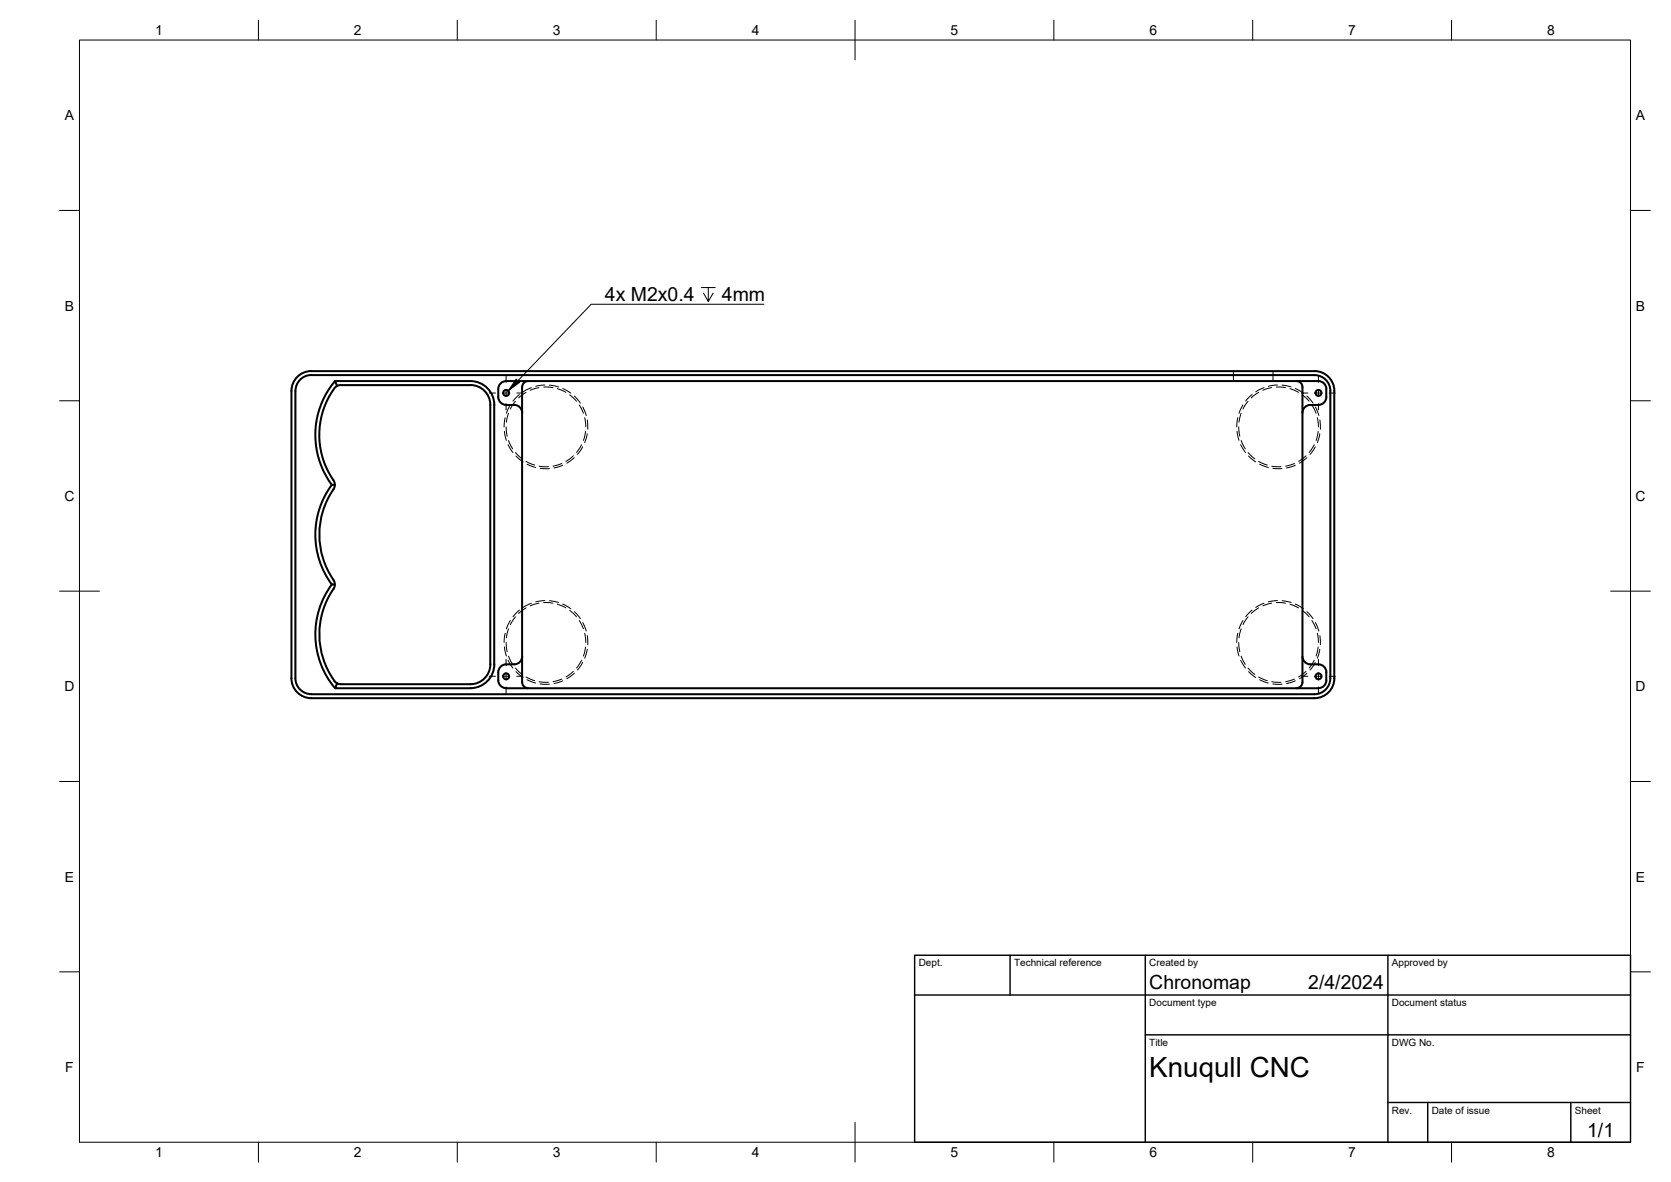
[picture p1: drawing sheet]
<svg xmlns="http://www.w3.org/2000/svg" width="420mm" height="297mm" viewBox="0 0 420 297" stroke-linecap="round" stroke-linejoin="round" font-family="sans-serif">
<!-- layer: Visible -->
<g fill="none" stroke="#000" stroke-width=".51">
<path d="M78.3 94.3h252.2a4 4 0 0 1 4 4M78.3 93.3h252.2M78.3 93.2a5 5 0 0 0-5 5.1v72.2a5 5 0 0 0 5 5h252.2a5 5 0 0 0 5-5v-72.2a5 5 0 0 0-5-5.1M78.3 94.2a4 4 0 0 0-4 4.1v72.2a4 4 0 0 0 4 3.9l252.2 .1a4 4 0 0 0 4-4v-72.2M84.2 95.8h34.1a6 6 0 0 1 6 6v65.1a6 6 0 0 1-6 6.1h-34.1l.6-1.2M85.7 96.8h32.6M85.7 96.8l-.9 .2M118.3 96.8a5 5 0 0 1 5 5v65.1a5 5 0 0 1-5 5h-32.6l-.9-.2M131.3 97.3v74.2M132.8 95.8a1.49 1.49 0 0 0-1.5 1.5M326 95.8a1.49 1.49 0 0 1 1.5 1.5v74.2M331.5 95.8h-204.2a2 2 0 0 0-2 2 3.6 3.6 0 0 0 .6 3.4 3.6 3.6 0 0 0 3.4 .6 2 2 0 0 1 2 2"/>
<path d="M331.5 95.8a2 2 0 0 1 2 2 3.6 3.6 0 0 1-.6 3.4l-.9 .5-.5 .1M329.5 101.8h2M329.5 101.8a2 2 0 0 0-2 2M83.4 121.8a21.1 21.1 0 0 1 .8-26l.6 1.2-.5 .3a20.2 20.2 0 0 0-.2 24v1.3a20.6 20.6 0 0 0 0 23.8l.1 .8-.4 .8M83.4 121.8h.8M83.4 121.8a21 21 0 0 0 0 25.1M83.4 146.9h.8M83.4 146.9a21 21 0 0 0 .8 26M83.9 148a20 20 0 0 0 .2 23.1M84.1 171.1l.7 .7M125.3 170.9a2 2 0 0 0 2 2l204.2 .1M131.3 171.4a1.49 1.49 0 0 0 1.5 1.5"/>
<path d="M131.3 164.9a2 2 0 0 1-2 2 3.6 3.6 0 0 0-3.4 .6 3.6 3.6 0 0 0-.6 3.4M327.5 171.4a1.49 1.49 0 0 1-1.5 1.5M327.5 164.9a2 2 0 0 0 2 2M329.5 166.9h2M331.5 166.9a2 2 0 0 1 2 2v2M333.5 170.9a2 2 0 0 1-2 2"/>
<circle cx="127.3" cy="98.7" r=".75"/>
<circle cx="331.5" cy="98.7" r=".75"/>
<circle cx="127.3" cy="170" r=".75"/>
<circle cx="331.5" cy="170" r=".75"/>
</g>
<!-- layer: Hidden -->
<g fill="none" stroke="#000" stroke-width=".25">
<path d="M130.6 99.2l-1.6 1.6M132.3 98.6l-1.9 1.4M133.6 97.4l-2.1 1.1M135.5 97.4l-2.2 .7M136.7 97.3l2.3 .1M137 96.8l-2.3 .3M138.2 96.8l2.2 .4M140.1 97.7l2.2 .9M141.5 97.6l2 1.2M143.3 99.2l1.6 1.6M144.4 99.5l1.5 1.8M310.1 93.3v2.5"/>
<path d="M314.8 99.2l-1.6 1.6M316.5 98.6l-1.9 1.4M317.8 97.4l-2.1 1.1M319.7 97.4l-2.2 .7M320.1 93.3v2.5M320.9 97.3l2.3 .1M321.2 96.8l-2.3 .3M322.4 96.8l2.2 .4M324.4 97.7l2.1 .9M325.7 97.6l2 1.2M327.5 99.2l1.7 1.6M328.6 99.5l1.5 1.8"/>
<path d="M126.8 108.4l.5 2.3M127 105l-.3 2.3M127.3 107.3l.2 2.3M127.8 111.7l1.2 2M127.9 103.9l-.6 2.2M127.9 110.7l1 2.1M128.3 101.8l-1 2.1M129.6 100.8l-1.3 2M129.6 113.7l1.7 1.6M129.7 114.6l1.8 1.5M132.3 116l2.1 .9M132.5 116.7l2.2 .8"/>
<path d="M135.6 117.1l2.3 .2M135.8 117.7l2.3 .1M141.3 116.5l-2.3 .6M141.5 116.9l-2.2 .7M144.2 114.6l-1.9 1.3M144.4 115l-1.9 1.4M145.6 101.8l1.1 2.1M146.2 111.8l-1.2 1.9M146.5 112.3l-1.3 1.9M146.5 102.3l.9 2.1M147 105l.3 2.3M147.2 108.4l-.5 2.3"/>
<path d="M147.7 105.5l.1 2.4M147.7 109l-.7 2.2M311 108.4l.5 2.3M311.2 105l-.2 2.3M311.5 107.3l.2 2.3M312 111.7l1.2 2M312.1 103.9l-.6 2.2M312.1 110.7l1 2.1M312.5 101.8l-.9 2.1M313.8 100.8l-1.3 2M313.8 113.7l1.7 1.6M313.9 114.6l1.8 1.5"/>
<path d="M316.5 116l2.1 .9M316.7 116.7l2.2 .8M319.8 117.1l2.3 .2M320 117.7l2.3 .1M325.5 116.5l-2.2 .6M325.7 116.9l-2.2 .7M328.4 114.6l-1.9 1.3M328.6 115l-1.9 1.4M329.9 101.8l1 2.1M330.5 111.8l-1.3 1.9M330.7 112.3l-1.3 1.9M330.8 102.3l.8 2.1"/>
<path d="M331.2 105l.3 2.3M331.4 108.4l-.5 2.3M331.9 109l-.7 2.2M331.9 105.5l.1 2.4M127 159.1l-.3 2.3M127.9 158l-.6 2.3M128.3 155.9l-1 2.1M129.6 155l-1.3 2M130.6 153.3l-1.6 1.7M132.3 152.8l-1.9 1.4M133.6 151.6l-2.1 1M135.5 151.6l-2.2 .7"/>
<path d="M136.7 151.4l2.3 .2M137 150.9l-2.3 .3M138.2 151l2.2 .4M140.1 151.8l2.2 1M141.5 151.8l2 1.2M143.3 153.4l1.6 1.6M144.4 153.7l1.5 1.8M145.6 155.9l1.1 2.1M146.5 156.4l.9 2.2M147 159.1l.3 2.3M147.7 159.7l.1 2.3M311.2 159.1l-.2 2.3"/>
<path d="M312.1 158l-.6 2.3M312.5 155.9l-.9 2.1M313.8 155l-1.3 2M314.8 153.3l-1.6 1.7M316.5 152.8l-1.9 1.4M317.8 151.6l-2.1 1M319.7 151.6l-2.2 .7M320.9 151.4l2.3 .2M321.2 150.9l-2.3 .3M322.4 151l2.2 .4M324.4 151.8l2.1 1M325.7 151.8l2 1.2"/>
<path d="M327.5 153.4l1.7 1.6M328.6 153.7l1.5 1.8M329.9 155.9l1 2.1M330.8 156.4l.8 2.2M331.2 159.1l.3 2.3M331.9 159.7l.1 2.3M126.8 162.6l.5 2.3M127.3 161.5l.2 2.3M127.8 165.9l1.2 2M127.9 164.9l1 2.1M129.6 167.9l1.7 1.6M129.7 168.8l1.8 1.5"/>
<path d="M132.3 170.1l2.1 1M132.5 170.8l2.2 .8M135.6 171.3l2.3 .2M135.8 171.9h2.3M141.3 170.7l-2.3 .6M141.5 171.1l-2.2 .7M144.2 168.7l-1.9 1.4M144.4 169.2l-1.9 1.4M146.2 165.9l-1.2 2M146.5 166.5l-1.3 1.9M147.2 162.6l-.5 2.3M147.7 163.2l-.7 2.2"/>
<path d="M311 162.6l.5 2.3M311.5 161.5l.2 2.3M312 165.9l1.2 2M312.1 164.9l1 2.1M313.8 167.9l1.7 1.6M313.9 168.8l1.8 1.5M316.5 170.1l2.1 1M316.7 170.8l2.2 .8M319.8 171.3l2.3 .2M320 171.9h2.3M325.5 170.7l-2.2 .6M325.7 171.1l-2.2 .7"/>
<path d="M328.4 168.7l-1.9 1.4M328.6 169.2l-1.9 1.4M330.5 165.9l-1.3 2M330.7 166.5l-1.3 1.9M331.4 162.6l-.5 2.3M331.9 163.2l-.7 2.2"/>
</g>
<!-- layer: BORDER -->
<g fill="none" stroke="#000" stroke-width=".25">
<path d="M20 10.1h390v276.9h-390zM65 5.1v5M115 5.1v5M165 5.1v5M215 5.1v10M265 5.1v5M315 5.1v5M365 5.1v5M15 52.9h5M410 52.9h5M15 100.7h5M410 100.7h5"/>
<path d="M15 148.6h10M405 148.6h10M15 196.4h5M410 196.4h5M15 244.2h5M410 244.2h5M65 287v5M115 287v5M165 287v5M215 282.1v9.9M265 287v5M315 287v5"/>
<path d="M365 287v5"/>
</g>
<!-- layer: TITLEBLOCK -->
<path d="M230 240.1h180v46.9h-180zM230 250h180M254 240.1v9.9M288 240.1v46.9M349 240.1v46.9M288 260.1h122M349 277.1h61M359 277.1v9.9M395 277.1v9.9" fill="none" stroke="#000" stroke-width=".36"/>
<!-- layer: Smart Centers -->
<g fill="none" stroke="#000" stroke-width=".25">
<path d="M123 98.8h1.6M126.4 98.8h1.7M127.3 94.5v1.6M127.3 97.9v1.8M129.9 98.8h1.6M327.3 98.8h1.5M330.6 98.8h1.8M331.5 94.5v1.6M331.5 97.9v1.8M334.2 98.8h1.6M127.3 101.4v1.6M331.5 101.4v1.6"/>
<path d="M123 170h1.6M126.4 170h1.7M127.3 165.7v1.6M127.3 169.1v1.8M127.3 172.6v1.6M129.9 170h1.6M327.3 170h1.5M330.6 170h1.8M331.5 165.7v1.6M331.5 169.1v1.8M331.5 172.6v1.6M334.2 170h1.6"/>
</g>
<!-- layer: Leaders -->
<path d="M176.3 72.3h3.6M178.1 72.3v3.5l-1.2-2.1M179.3 73.7l-1.2 2.1M192.1 76.5h-43.4l-18.5 19.2" fill="none" stroke="#000" stroke-width=".25"/>
<path d="M129.8 95.3l.8 .8-2.8 2.1z" fill="#000" stroke="#000" stroke-width=".25"/>
<text font-size="7" x="289" y="270.6">Knuqull CNC</text>
<g font-size="4.9">
<text x="152.1" y="75.8">4x M2x0.4</text>
<text x="181.5" y="75.8">4mm</text>
<text x="289" y="248.5">Chronomap</text>
<text x="329" y="248.5">2/4/2024</text>
<text x="399.1" y="285.7">1/1</text>
</g>
<g font-size="3.5">
<text x="39" y="8.8">1</text>
<text x="89" y="8.8">2</text>
<text x="139" y="8.8">3</text>
<text x="189" y="8.8">4</text>
<text x="239" y="8.8">5</text>
<text x="289" y="8.8">6</text>
<text x="339" y="8.8">7</text>
<text x="389" y="8.8">8</text>
<text x="16.3" y="30.2">A</text>
<text x="411.3" y="30.2">A</text>
<text x="16.3" y="78">B</text>
<text x="411.3" y="78">B</text>
<text x="16.2" y="125.9">C</text>
<text x="411.2" y="125.9">C</text>
<text x="16.2" y="173.7">D</text>
<text x="411.2" y="173.7">D</text>
<text x="16.3" y="221.6">E</text>
<text x="411.3" y="221.6">E</text>
<text x="16.4" y="269.4">F</text>
<text x="411.4" y="269.4">F</text>
<text x="39" y="290.8">1</text>
<text x="89" y="290.8">2</text>
<text x="139" y="290.8">3</text>
<text x="189" y="290.8">4</text>
<text x="239" y="290.8">5</text>
<text x="289" y="290.8">6</text>
<text x="339" y="290.8">7</text>
<text x="389" y="290.8">8</text>
</g>
<g font-size="2.5">
<text x="231" y="242.9">Dept.</text>
<text x="255" y="242.9">Technical reference</text>
<text x="289" y="242.9">Created by</text>
<text x="350" y="242.9">Approved by</text>
<text x="289" y="252.8">Document type</text>
<text x="350" y="252.8">Document status</text>
<text x="289" y="262.9">Title</text>
<text x="350" y="262.9">DWG No.</text>
<text x="350" y="279.9">Rev.</text>
<text x="360" y="279.9">Date of issue</text>
<text x="396" y="279.9">Sheet</text>
</g>
</svg>
